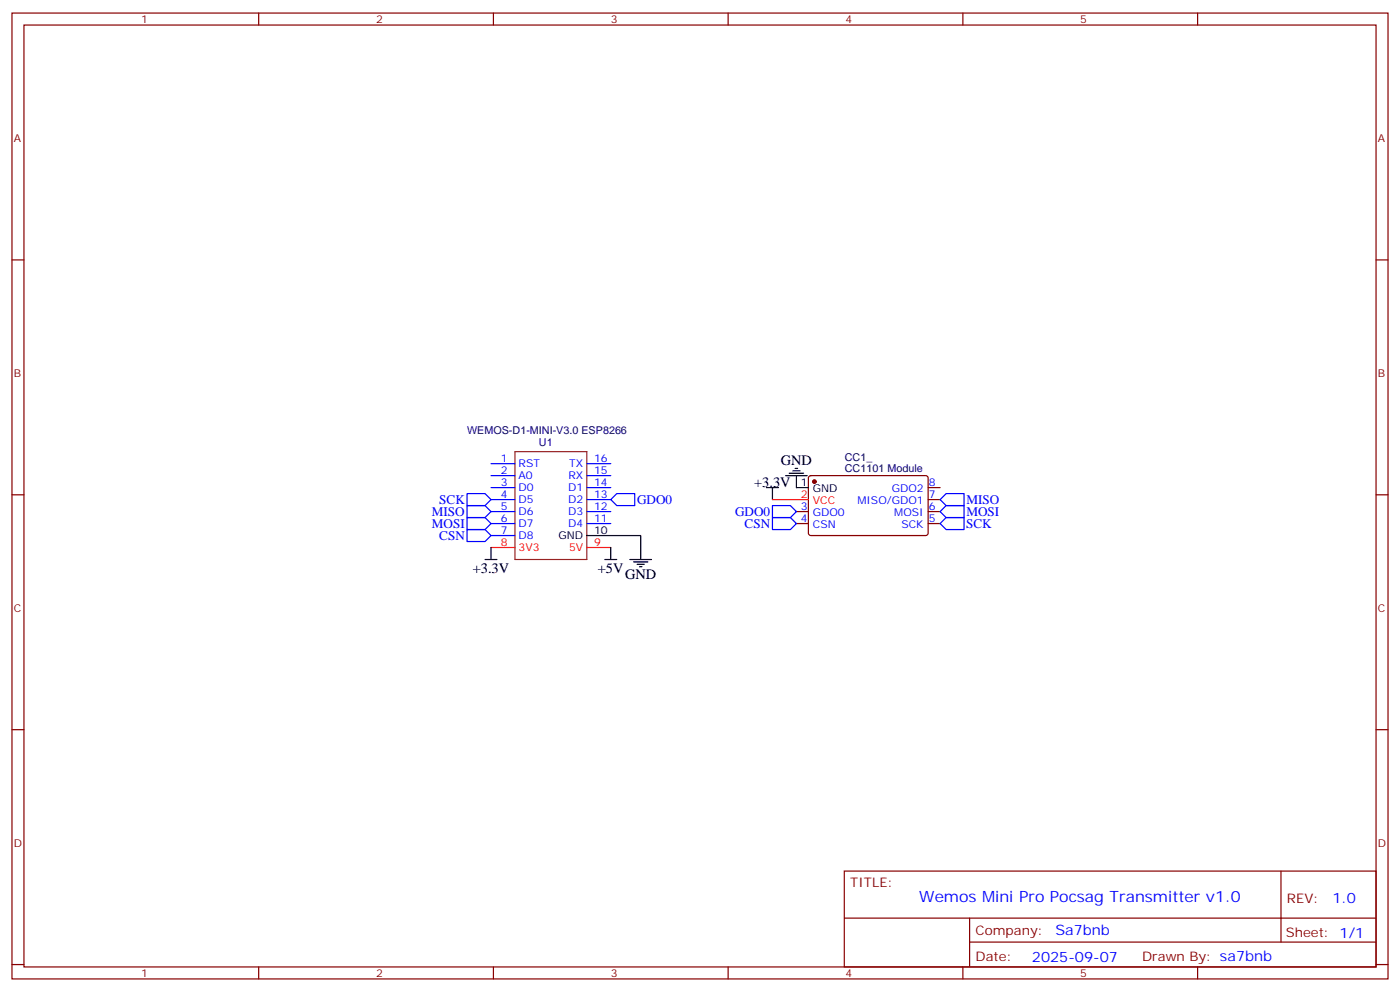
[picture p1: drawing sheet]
<svg xmlns="http://www.w3.org/2000/svg" width="412mm" height="292mm" viewBox="0 0 412 292" stroke-linecap="round" stroke-linejoin="round" font-family="sans-serif">
<g fill="none" stroke="#870000" stroke-width=".35">
<path d="M3.5 3.8h405.4v284.4h-405.4zM7.1 7.4h398.2v277.3h-398.2zM76.2 3.8v3.6M145.3 3.8v3.6M214.5 3.8v3.6M283.6 3.8v3.6M352.8 3.8v3.6M3.5 76.5h3.6M405.3 76.5h3.6M3.5 145.7h3.6M234.6 150.6h3.5M234.6 154.1h3.5"/>
<path d="M238.4 140.2l.4-.2 34.2 .1 .4 .6-.1 16.5-.6 .5-34.1-.1-.5-.6v-16.3zM273.4 150.6h3.5M273.4 154.1h3.5M273.4 147.1h3.5M273.4 143.5h3.5M405.3 145.7h3.6M3.5 214.8h3.6M405.3 214.8h3.6M248.7 256.4h156.6v28.3h-156.6zM377.3 256.5v20.8M248.7 270.3h156.5M285.6 277.3h119.6"/>
<path d="M285.6 270.3v14.1M3.5 284h3.6M76.2 284.7v3.5M145.3 284.7v3.5M214.5 284.7v3.5M283.6 284.7v3.5M352.8 284.7v3.5M405.3 284h3.6"/>
</g>
<circle cx="239.9" cy="141.8" r=".53" fill="#870000" stroke="#870000" stroke-width=".35"/>
<g fill="none" stroke="#000" stroke-width=".35">
<path d="M232.5 139.3h4.2M233.5 138.6h2.2M234.2 137.9h.7M172.9 157.7h15.8v7M225.8 143.5h3.5M227.5 143.5v3.6M231.4 140h6.4M234.6 140v3.5h3.5M142.9 164.7h3.5M144.6 161.2v3.5M178.2 164.7h3.5M179.9 161.2v3.5"/>
<path d="M185.6 164.7h6.3M186.6 165.4h4.3M187.7 166.1h2.1M188.4 166.8h.7"/>
</g>
<path d="M227.5 147.1h10.6M144.6 161.2h7.1M172.9 161.2h7" fill="none" stroke="#f00" stroke-width=".35"/>
<path d="M151.7 133h21.2v31.7h-21.2z" fill="none" stroke="#8c2424" stroke-width=".35"/>
<g fill="none" stroke="#00f" stroke-width=".35">
<path d="M144.6 136.5h7.1M172.9 136.5h7M137.6 155.9h5.3l1.7 1.8-1.7 1.7h-5.3zM137.6 145.3h5.3l1.7 1.8-1.7 1.7h-5.3zM137.6 148.8h5.3l1.7 1.8-1.7 1.8h-5.3zM137.6 152.4h5.3l1.7 1.7-1.7 1.8h-5.3zM144.6 157.7h7.1M144.6 143.5h7.1M144.6 140h7.1M144.6 154.1h7.1M144.6 150.6h7.1M144.6 147.1h7.1"/>
<path d="M172.9 143.5h7M172.9 140h7M172.9 154.1h7M172.9 150.6h7M172.9 147.1h7M179.9 147.1l1.8-1.8h5.3v3.5h-5.3zM227.5 152.4h5.3l1.8 1.7-1.8 1.8h-5.3zM227.5 148.8h5.3l1.8 1.8-1.8 1.8h-5.3zM276.9 147.1l1.8-1.8h5.3v3.5h-5.3zM276.9 154.1l1.8-1.7h5.3v3.5h-5.3zM278.7 148.8h5.3v3.6h-5.3l-1.8-1.8z"/>
</g>
<text font-size="4.6" fill="#00f" x="270.8" y="265.5">Wemos Mini Pro Pocsag Transmitter v1.0</text>
<g font-size="4.2">
<text x="230" y="136.8">GND</text>
<text x="222.2" y="143.3">+3.3V</text>
<text x="139.2" y="168.7">+3.3V</text>
<text x="176.1" y="168.7">+5V</text>
<text x="184.1" y="170.4">GND</text>
</g>
<g font-size="4.2" fill="#00f">
<text x="392.5" y="265.7">1.0</text>
<text x="310.9" y="275.3">Sa7bnb</text>
<text x="304" y="283.1">2025-09-07</text>
</g>
<g font-size="3.9" fill="#00f">
<text x="129.4" y="148.3">SCK</text>
<text x="187.7" y="148.3">GDO0</text>
<text x="284.7" y="148.3">MISO</text>
<text x="127.2" y="151.9">MISO</text>
<text x="127.2" y="155.4">MOSI</text>
<text x="216.5" y="151.9">GDO0</text>
<text x="219.3" y="155.4">CSN</text>
<text x="284.6" y="155.4">SCK</text>
<text x="284.7" y="151.9">MOSI</text>
<text x="129.4" y="158.9">CSN</text>
</g>
<g font-size="3.9" fill="#800">
<text x="250.5" y="261">TITLE:</text>
<text x="379.1" y="265.7">REV:</text>
<text x="287.4" y="275.2">Company:</text>
<text x="378.7" y="275.8">Sheet: 1/1</text>
<text x="287.4" y="282.9">Date:</text>
<text x="336.4" y="283">Drawn By: sa7bnb</text>
</g>
<g font-size="3.2" fill="#800">
<text x="41.6" y="6.8">1</text>
<text x="110.8" y="6.8">2</text>
<text x="179.9" y="6.8">3</text>
<text x="249.1" y="6.8">4</text>
<text x="318.2" y="6.8">5</text>
<text x="4.1" y="41.9">A</text>
<text x="405.9" y="41.9">A</text>
<text x="4.1" y="111.1">B</text>
<text x="405.9" y="111.1">B</text>
<text x="4.1" y="180.2">C</text>
<text x="405.9" y="180.2">C</text>
<text x="4.1" y="249.4">D</text>
<text x="405.9" y="249.4">D</text>
<text x="41.6" y="287.7">1</text>
<text x="110.8" y="287.7">2</text>
<text x="179.9" y="287.7">3</text>
<text x="249.1" y="287.7">4</text>
<text x="318.2" y="287.7">5</text>
</g>
<g font-size="3.2" fill="#000080">
<text x="137.6" y="127.7">WEMOS-D1-MINI-V3.0 ESP8266</text>
<text x="158.7" y="131.2">U1</text>
<text x="248.9" y="135.7">CC1_</text>
<text x="248.9" y="139">CC1101 Module</text>
</g>
<g font-size="3.2" fill="#00f">
<text x="147.6" y="136.1">1</text>
<text x="152.8" y="137.5">RST</text>
<text x="167.7" y="137.5">TX</text>
<text x="175" y="136.1">16</text>
<text x="147.6" y="143.2">3</text>
<text x="147.6" y="139.7">2</text>
<text x="152.8" y="141.1">A0</text>
<text x="167.4" y="141.1">RX</text>
<text x="175" y="143.2">14</text>
<text x="175" y="139.7">15</text>
<text x="273.6" y="143.2">8</text>
<text x="147.6" y="146.7">4</text>
<text x="152.8" y="144.6">D0</text>
<text x="152.8" y="148.1">D5</text>
<text x="167.3" y="148.1">D2</text>
<text x="167.3" y="144.6">D1</text>
<text x="175" y="146.7">13</text>
<text x="252.6" y="148.5">MISO/GDO1</text>
<text x="262.7" y="145">GDO2</text>
<text x="273.6" y="146.7">7</text>
<text x="147.6" y="153.8">6</text>
<text x="147.6" y="150.2">5</text>
<text x="152.8" y="155.2">D7</text>
<text x="152.8" y="151.7">D6</text>
<text x="167.3" y="155.2">D4</text>
<text x="167.3" y="151.7">D3</text>
<text x="175" y="153.8">11</text>
<text x="175" y="150.2">12</text>
<text x="235.9" y="150.2">3</text>
<text x="235.9" y="153.8">4</text>
<text x="239.4" y="152">GDO0</text>
<text x="239.4" y="155.5">CSN</text>
<text x="263.4" y="152">MOSI</text>
<text x="265.5" y="155.5">SCK</text>
<text x="273.6" y="153.8">5</text>
<text x="273.6" y="150.2">6</text>
<text x="147.6" y="157.3">7</text>
<text x="152.8" y="158.7">D8</text>
</g>
<g font-size="3.2">
<text x="235.9" y="143.2">1</text>
<text x="239.4" y="145">GND</text>
<text x="164.5" y="158.7">GND</text>
<text x="175" y="157.3">10</text>
</g>
<g font-size="3.2" fill="#f00">
<text x="235.9" y="146.7">2</text>
<text x="239.4" y="148.5">VCC</text>
<text x="147.6" y="160.8">8</text>
<text x="175" y="160.8">9</text>
<text x="152.8" y="162.2">3V3</text>
<text x="167.6" y="162.2">5V</text>
</g>
</svg>
